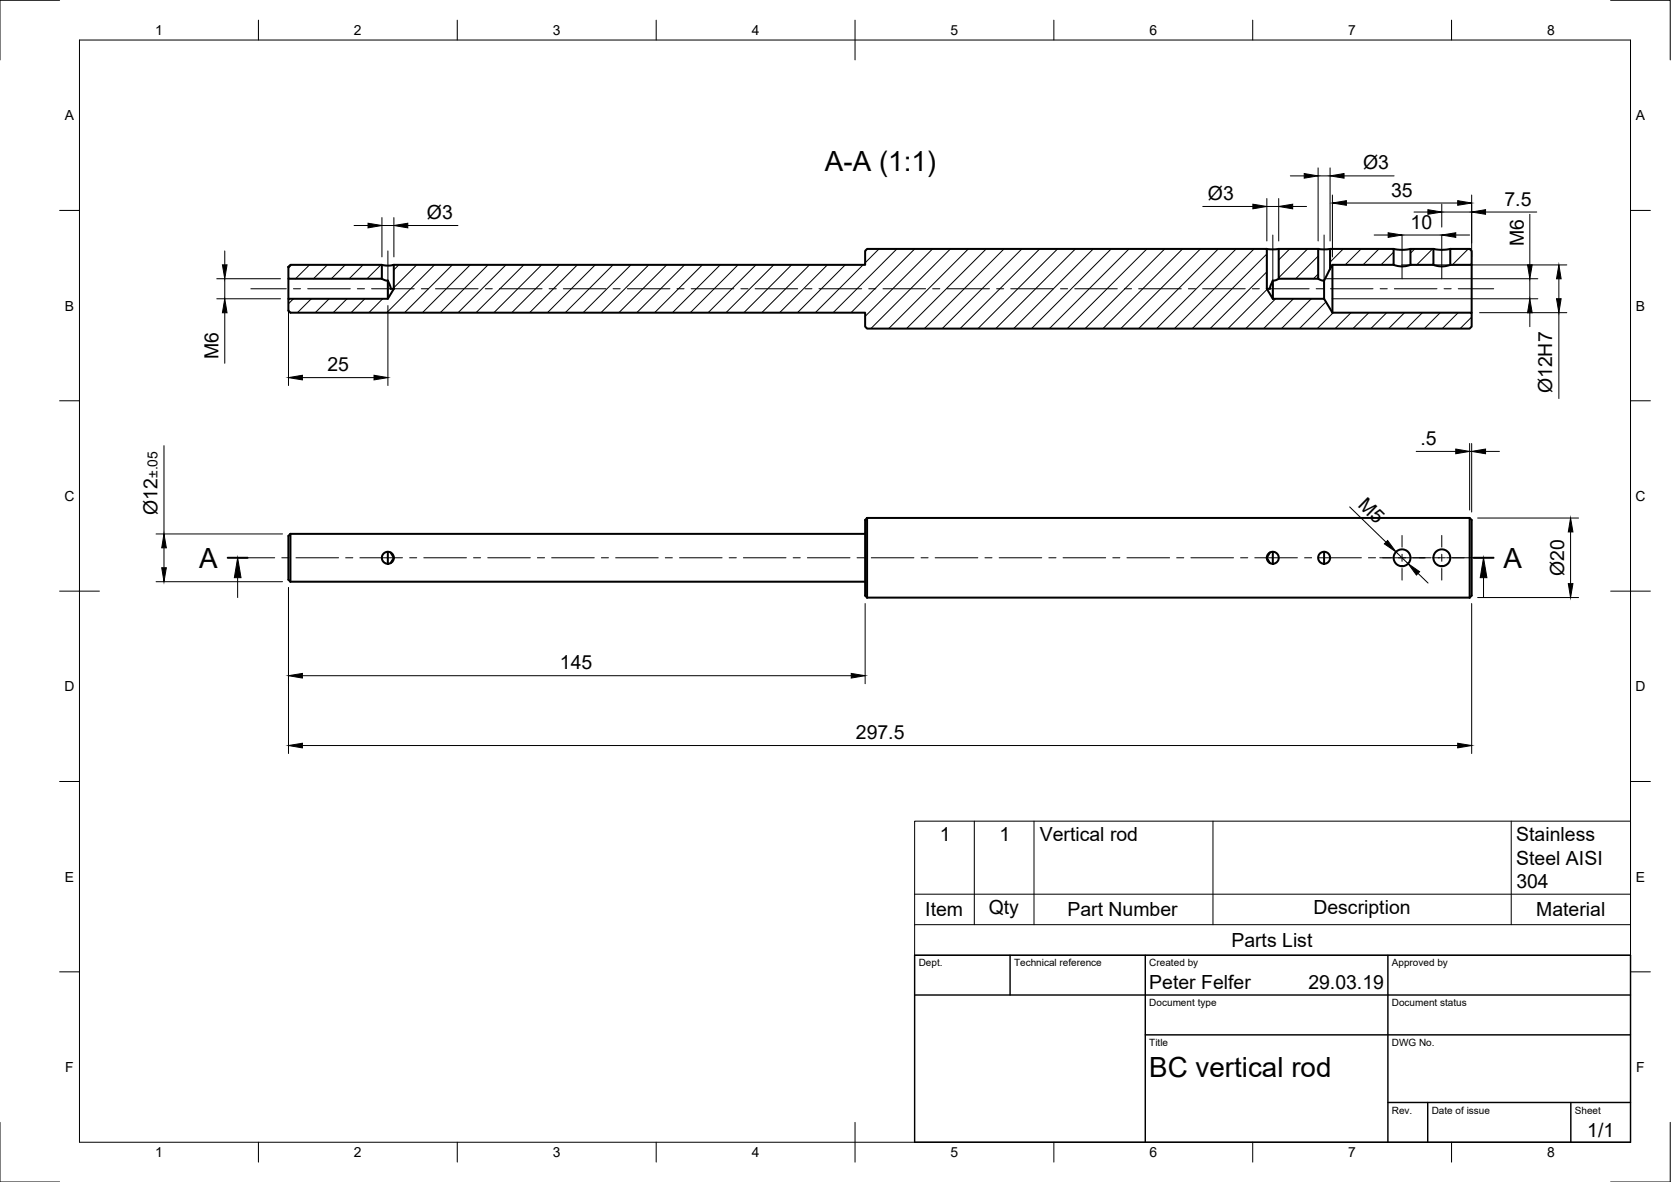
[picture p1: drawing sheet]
<svg xmlns="http://www.w3.org/2000/svg" width="420mm" height="297mm" viewBox="0 0 420 297" stroke-linecap="round" stroke-linejoin="round" font-family="sans-serif">
<!-- layer: Visible -->
<g fill="none" stroke="#000" stroke-width=".51">
<path d="M72.5 70v5.1M73 66.6h23v3.4h-23.5v-2.9zM96 66.6l1.1 .1 1.9-.1M96 70l1.5 .5M97.5 70.5l.7 2.1h.8M97.5 70.5v4.6M99 72.5v.1M318.5 62.6l1.5 .1 1.5-.1M318.5 72.5v.1M320 75.1l-1.5-2.5v-10h-100.5l-.5 .5v3.5h-118.5v6l-1.5 2.5h-25v3l.5 .5h144.5v3.5l.5 .5h151.5l.5-.5v-3.5h-35M320 70.5l-.7 2.1h-.8M320 70.5v4.6"/>
<path d="M320 75.1h12.9M321.5 62.6h9.9v7.4h-9.9zM321.5 70l-1.5 .5M331.4 62.6l1.5 .1 1.5-.1M332.9 70.5v4.6M332.9 75.1l2.1 3.5M334.4 62.6h16v4h-15.4l-.6 .9zM334.4 67.5l-1.2 2.4a.77 .77 0 0 1-1.3 .4l-.5-.3M335 66.6v12M350.4 66.6l2 .4 2.2-.4M350.4 62.6l1.8 .2 2.4-.2M354.6 62.6h5.8v4h-5.8z"/>
<path d="M360.4 62.6l1.8 .2 2.5-.2M360.4 66.6l2 .4 2.3-.4M364.7 62.6h4.8l.5 .5v3.5h-5.3zM370 66.6v12M73 134.2v12M73 134.2l-.5 .5v11l.5 .5M73 134.2h144.5M97.5 138.7v3M98.2 138.9l.8 1.3-.8 1.3M218 130.2l-.5 .5v19l.5 .5M218 130.2v20M218 130.2h151.5l.5 .5v19l-.5 .5"/>
<path d="M319.3 138.9l-.8 1.3 .8 1.3M320 138.7v3M332.9 138.7v3M369.5 130.2v20M73 146.2h144.5M218 150.2h151.5"/>
<circle cx="97.5" cy="140.2" r="1.5"/>
<circle cx="320" cy="140.2" r="1.5"/>
<circle cx="332.9" cy="140.2" r="1.5"/>
<circle cx="352.5" cy="140.2" r="2.12"/>
<circle cx="362.5" cy="140.2" r="2.11"/>
</g>
<!-- layer: Border -->
<g fill="none" stroke="#000" stroke-width=".25">
<path d="M15 .1h-15v15M20 10.1h390v276.9h-390zM65 5.1v5M115 5.1v5M165 5.1v5M215 5.1v10M265 5.1v5M315 5.1v5M365 5.1v5M405 .1h15v15M15 52.9h5M410 52.9h5"/>
<path d="M15 100.7h5M410 100.7h5M15 148.6h10M405 148.6h10M15 196.4h5M410 196.4h5M15 244.2h5M410 244.2h5M0 282.1v14.9h15M65 287v5M115 287v5M165 287v5"/>
<path d="M215 282.1v9.9M265 287v5M315 287v5M365 287v5M420 282.1v14.9h-15"/>
</g>
<!-- layer: TitleBlock -->
<path d="M230 240.1h180v46.9h-180zM230 250h180M254 240.1v9.9M288 240.1v46.9M349 240.1v46.9M288 260.1h122M349 277.1h61M359 277.1v9.9M395 277.1v9.9" fill="none" stroke="#000" stroke-width=".36"/>
<!-- layer: Smart Centers -->
<g fill="none" stroke="#000" stroke-width=".25">
<path d="M320 59.1v15.7M332.9 59.1v13.2M352.5 59.1v11M362.5 59.1v11M63.1 72.6h8.9M73.8 72.6h1.8M77.4 72.6h10.7M89.9 72.6h1.8M93.4 72.6h10.7M97.5 63.1v11.7M105.9 72.6h1.8M109.5 72.6h10.7"/>
<path d="M122 72.6h1.8M125.6 72.6h10.7M138.1 72.6h1.8M141.6 72.6h10.8M154.2 72.6h1.7M157.7 72.6h10.7M170.2 72.6h1.8M173.8 72.6h10.7M186.3 72.6h1.8M189.9 72.6h10.7M202.4 72.6h1.8M205.9 72.6h10.8"/>
<path d="M218.4 72.6h1.8M222 72.6h10.7M234.5 72.6h1.8M238.1 72.6h10.7M250.6 72.6h1.8M254.1 72.6h10.8M266.7 72.6h1.7M270.2 72.6h10.7M282.7 72.6h1.8M286.3 72.6h10.7M298.8 72.6h1.8M302.4 72.6h10.7"/>
<path d="M314.9 72.6h1.8M318.5 72.6h10.7M330.9 72.6h1.8M334.5 72.6h10.7M347 72.6h1.8M350.6 72.6h10.7M363.1 72.6h1.8M366.7 72.6h8.9M352.5 134.6v2.9M352.5 139.3v1.8M362.5 134.6v2.9M362.5 139.3v1.8"/>
<path d="M59.8 140.2h9.3M70.8 140.2h1.8M74.4 140.2h10.7M86.9 140.2h1.8M90.5 140.2h10.7M103 140.2h1.8M106.6 140.2h10.7M119.1 140.2h1.7M122.6 140.2h10.7M135.1 140.2h1.8M138.7 140.2h10.7M151.2 140.2h1.8"/>
<path d="M154.8 140.2h10.7M167.3 140.2h1.8M170.9 140.2h10.7M183.3 140.2h1.8M186.9 140.2h10.7M199.4 140.2h1.8M203 140.2h10.7M215.5 140.2h1.8M219.1 140.2h10.7M231.6 140.2h1.8M235.1 140.2h10.8M247.6 140.2h1.8"/>
<path d="M251.2 140.2h10.7M263.7 140.2h1.8M267.3 140.2h10.7M279.8 140.2h1.8M283.4 140.2h10.7M295.9 140.2h1.7M299.4 140.2h10.8M311.9 140.2h1.8M315.5 140.2h10.7M328 140.2h1.8M331.6 140.2h10.7M344.1 140.2h1.8"/>
<path d="M346.9 140.2h13M352.5 142.9v2.9M360.2 140.2h3.2M362.5 142.9v2.9M363.7 140.2h9.3"/>
</g>
<!-- layer: FD_Dimensions -->
<g fill="none" stroke="#000" stroke-width=".25">
<path d="M89 56.7h3.5M96 54.7v9.9M96 56.7h3M99 54.7v9.9M102.5 56.7h12.6M302.4 51.9h12.6M318.5 49.9v10.7M318.5 51.9h3M321.5 49.9v10.7M324.4 44.2h3.5M325 51.9h3.5M331.4 42.2v18.4"/>
<path d="M331.4 44.2h3M334.4 42.2v18.4M335 49v15.6M337.9 44.2h12.6M338.5 51h28M345.5 59.1h3.5M352.5 59.1h10M355.5 53.3h3.5M362.5 51.3v5.8M362.5 53.3h7.5M366 59.1h3.5M370 49v15.6"/>
<path d="M373.5 53.3h12.9M384.7 53.9v12.7M54.5 70h16M54.5 75.1h16M56.5 63.1v3.5M56.5 70v5.1M56.5 78.6v12.7M72.5 77.1v19.8M97.5 76.8v20.1M333.4 70h53.3M334.9 75.1h51.8M352.4 66.6h41.6"/>
<path d="M372 78.6h22M384.7 70v5.1M384.7 78.6v3.5M392 70.1v5M392 78.6v21.5M76 94.9h18M41.2 112v22.2M356.1 113.4h9.9M369.5 111.4v16.8M369.5 113.4h.5M370 111.4v17.3M373.5 113.4h3.5"/>
<path d="M39.2 134.2h31.8M41.2 137.7v5M339.4 127.4l9.1 8.9M351 138.7l3.1 3M371.5 130.2h25.4M394.9 133.7v13M39.2 146.2h31.8M72.5 147.7v41.7M217.5 151.7v20.1M356.6 144.1l2.5 2.4M370 151.7v37.7M371.5 150.2h25.4"/>
<path d="M76 169.8h138M76 187.4h290.5"/>
</g>
<g fill="#000" stroke="#000" stroke-width=".25">
<path d="M92.5 56.1l3.5 .6-3.5 .6zM99 56.7l3.5-.6v1.2zM315 51.3l3.5 .6-3.5 .6zM321.5 51.9l3.5-.6v1.2zM327.9 43.6l3.5 .6-3.5 .6zM334.4 44.2l3.5-.6v1.2zM335 51l3.5-.6v1.2zM349 58.5l3.5 .6-3.5 .6zM359 52.7l3.5 .6-3.5 .6zM362.5 59.1l3.5-.6v1.2zM366.5 50.4l3.5 .6-3.5 .6zM370 53.3l3.5-.6v1.2z"/>
<path d="M55.9 66.6h1.2l-.6 3.4zM56.5 75.1l.6 3.5h-1.2zM384.7 75.1l.6 3.5h-1.2zM384.1 66.6h1.2l-.6 3.4zM392 66.6l.5 3.5h-1.1zM391.4 75.1h1.1l-.5 3.5zM72.5 94.9l3.5-.6v1.2zM94 94.3l3.5 .6-3.5 .6zM366 112.8l3.5 .6-3.5 .6zM370 113.4l3.5-.6v1.2zM41.2 134.2l.6 3.5h-1.1zM348.9 135.8l2.1 2.9-2.9-2z"/>
<path d="M394.9 130.2l.6 3.5h-1.2zM40.7 142.7h1.1l-.6 3.5zM354.1 141.7l2.9 2-.8 .8zM394.3 146.7h1.2l-.6 3.5zM72.5 169.8l3.5-.6v1.2zM214 169.2l3.5 .6-3.5 .6zM72.5 187.4l3.5-.6v1.1zM366.5 186.8l3.5 .6-3.5 .5z"/>
</g>
<!-- layer: Hatching -->
<g fill="none" stroke="#000" stroke-width=".25">
<path d="M73.3 66.6l-.8 .8M73.8 75.1l-1.3 1.2M77.8 66.6l-3.5 3.4M78.3 75.1l-3.5 3.5M82.3 66.6l-3.5 3.4M82.8 75.1l-3.5 3.5M86.8 66.6l-3.5 3.4M87.2 75.1l-3.4 3.5M91.3 66.6l-3.5 3.4M91.7 75.1l-3.4 3.5M95.8 66.6l-3.5 3.4M96.2 75.1l-3.4 3.5"/>
<path d="M100.3 66.6l-1.3 1.2M104.8 66.6l-5.8 5.7M109.2 66.6l-12 12M113.7 66.6l-12 12M118.2 66.6l-12 12M122.7 66.6l-12 12M127.2 66.6l-12 12M131.7 66.6l-12 12M136.2 66.6l-12 12M140.7 66.6l-12 12M145.2 66.6l-12 12M149.6 66.6l-12 12"/>
<path d="M154.1 66.6l-12 12M158.6 66.6l-12 12M163.1 66.6l-12 12M167.6 66.6l-12 12M172.1 66.6l-12 12M176.6 66.6l-12 12M181.1 66.6l-12 12M185.6 66.6l-12 12M190.1 66.6l-12 12M194.5 66.6l-12 12M199 66.6l-12 12M203.5 66.6l-12 12"/>
<path d="M208 66.6l-12 12M212.5 66.6l-12 12M217 66.6l-12 12M221 62.6l-3.5 3.4M225.5 62.6l-16 16M230 62.6l-16 16M234.5 62.6l-17 16.9M239 62.6l-20 20M243.5 62.6l-20 20M247.9 62.6l-20 20M252.4 62.6l-20 20M256.9 62.6l-20 20"/>
<path d="M261.4 62.6l-20 20M265.9 62.6l-20 20M270.4 62.6l-20 20M274.9 62.6l-20 20M279.4 62.6l-20 20M283.9 62.6l-20 20M288.4 62.6l-20 20M292.8 62.6l-20 20M297.3 62.6l-20 20M301.8 62.6l-20 20M306.3 62.6l-20 20M310.8 62.6l-20 20"/>
<path d="M315.3 62.6l-20 20M318.5 68.3l-14.2 14.3M318.5 63.8l-18.7 18.8M318.6 72.7l-9.8 9.9M320.7 75.1l-7.5 7.5M324.3 62.6l-2.8 2.7M325.2 75.1l-7.5 7.5M328.8 62.6l-7.3 7.2M329.7 75.1l-7.5 7.5M331.4 68.9l-1.1 1.1M331.4 64.4l-5.6 5.6M333.4 75.9l-6.7 6.7"/>
<path d="M335.2 78.6l-4 4M337.7 62.6l-3.3 3.3M339.7 78.6l-4 4M342.2 62.6l-4 4M344.2 78.6l-4 4M346.7 62.6l-4 4M348.7 78.6l-4 4M350.4 63.4l-3.2 3.2M353.2 78.6l-4 4M355.7 62.6l-1.1 1M357.7 78.6l-4 4M360.2 62.6l-4 4"/>
<path d="M362.1 78.6l-4 4M364.7 62.6h-.1M366.6 78.6l-4 4M369.2 62.6l-4 4M370 79.7l-2.9 2.9M370 66.2l-.3 .4"/>
</g>
<!-- layer: Section Lines -->
<path d="M57.3 140.2h5M370.5 140.2h5" fill="none" stroke="#000" stroke-width=".51"/>
<path d="M59.8 145.2v5M373 145.2v5" fill="none" stroke="#000" stroke-width=".25"/>
<path d="M59.8 140.2l.8 5h-1.7zM373 140.2l.9 5h-1.7z" fill="#000" stroke="#000" stroke-width=".25"/>
<!-- layer: Parts Lists -->
<path d="M230 206.4h180v33.7h-180zM245 206.4v26M260 206.4v26M305 206.4v26M380 206.4v26M230 232.4h180M230 224.7h180" fill="none" stroke="#000" stroke-width=".25"/>
<g font-size="7">
<text x="207.4" y="42.8">A-A (1:1)</text>
<text x="50.1" y="142.7">A</text>
<text x="378" y="142.7">A</text>
<text x="289" y="270.6">BC vertical rod</text>
</g>
<g font-size="4.9">
<text x="342.7" y="42.6">Ø3</text>
<text x="303.7" y="50.3">Ø3</text>
<text x="349.8" y="49.5">35</text>
<text x="378.3" y="51.7">7.5</text>
<text x="107.3" y="55">Ø3</text>
<text x="354.7" y="57.5">10</text>
<text x="383.1" y="61.9" transform="rotate(-90 383.1 61.9)">M6</text>
<text x="54.9" y="90.2" transform="rotate(-90 54.9 90.2)">M6</text>
<text x="82.3" y="93.3">25</text>
<text x="390.3" y="98.8" transform="rotate(-90 390.3 98.8)">Ø12H7</text>
<text x="357.1" y="111.9">.5</text>
<text x="39.6" y="129.4" transform="rotate(-90 39.6 129.4)">Ø12</text>
<text x="341.3" y="127" transform="rotate(44 341.3 127)">M5</text>
<text x="393.3" y="144.8" transform="rotate(-90 393.3 144.8)">Ø20</text>
<text x="140.8" y="168.2">145</text>
<text x="215.2" y="185.8">297.5</text>
<text x="236.3" y="211.4">1</text>
<text x="251.3" y="211.4">1</text>
<text x="261.5" y="211.4">Vertical rod</text>
<text x="381.3" y="211.4">Stainless</text>
<text x="381.3" y="217.3">Steel AISI</text>
<text x="381.3" y="223.2">304</text>
<text x="232.7" y="230.3">Item</text>
<text x="248.6" y="229.8">Qty</text>
<text x="268.4" y="230.3">Part Number</text>
<text x="330.2" y="229.8">Description</text>
<text x="386.3" y="230.3">Material</text>
<text x="309.6" y="237.9">Parts List</text>
<text x="289" y="248.5">Peter Felfer</text>
<text x="329" y="248.5">29.03.19</text>
<text x="399.1" y="285.7">1/1</text>
</g>
<g font-size="3.5">
<text x="39" y="8.8">1</text>
<text x="89" y="8.8">2</text>
<text x="139" y="8.8">3</text>
<text x="189" y="8.8">4</text>
<text x="239" y="8.8">5</text>
<text x="289" y="8.8">6</text>
<text x="339" y="8.8">7</text>
<text x="389" y="8.8">8</text>
<text x="16.3" y="30.2">A</text>
<text x="411.3" y="30.2">A</text>
<text x="16.3" y="78">B</text>
<text x="411.3" y="78">B</text>
<text x="16.2" y="125.9">C</text>
<text x="39.6" y="120.1" transform="rotate(-90 39.6 120.1)">±.05</text>
<text x="411.2" y="125.9">C</text>
<text x="16.2" y="173.7">D</text>
<text x="411.2" y="173.7">D</text>
<text x="16.3" y="221.6">E</text>
<text x="411.3" y="221.6">E</text>
<text x="16.4" y="269.4">F</text>
<text x="411.4" y="269.4">F</text>
<text x="39" y="290.8">1</text>
<text x="89" y="290.8">2</text>
<text x="139" y="290.8">3</text>
<text x="189" y="290.8">4</text>
<text x="239" y="290.8">5</text>
<text x="289" y="290.8">6</text>
<text x="339" y="290.8">7</text>
<text x="389" y="290.8">8</text>
</g>
<g font-size="2.5">
<text x="231" y="242.9">Dept.</text>
<text x="255" y="242.9">Technical reference</text>
<text x="289" y="242.9">Created by</text>
<text x="350" y="242.9">Approved by</text>
<text x="289" y="252.8">Document type</text>
<text x="350" y="252.8">Document status</text>
<text x="289" y="262.9">Title</text>
<text x="350" y="262.9">DWG No.</text>
<text x="350" y="279.9">Rev.</text>
<text x="360" y="279.9">Date of issue</text>
<text x="396" y="279.9">Sheet</text>
</g>
</svg>
